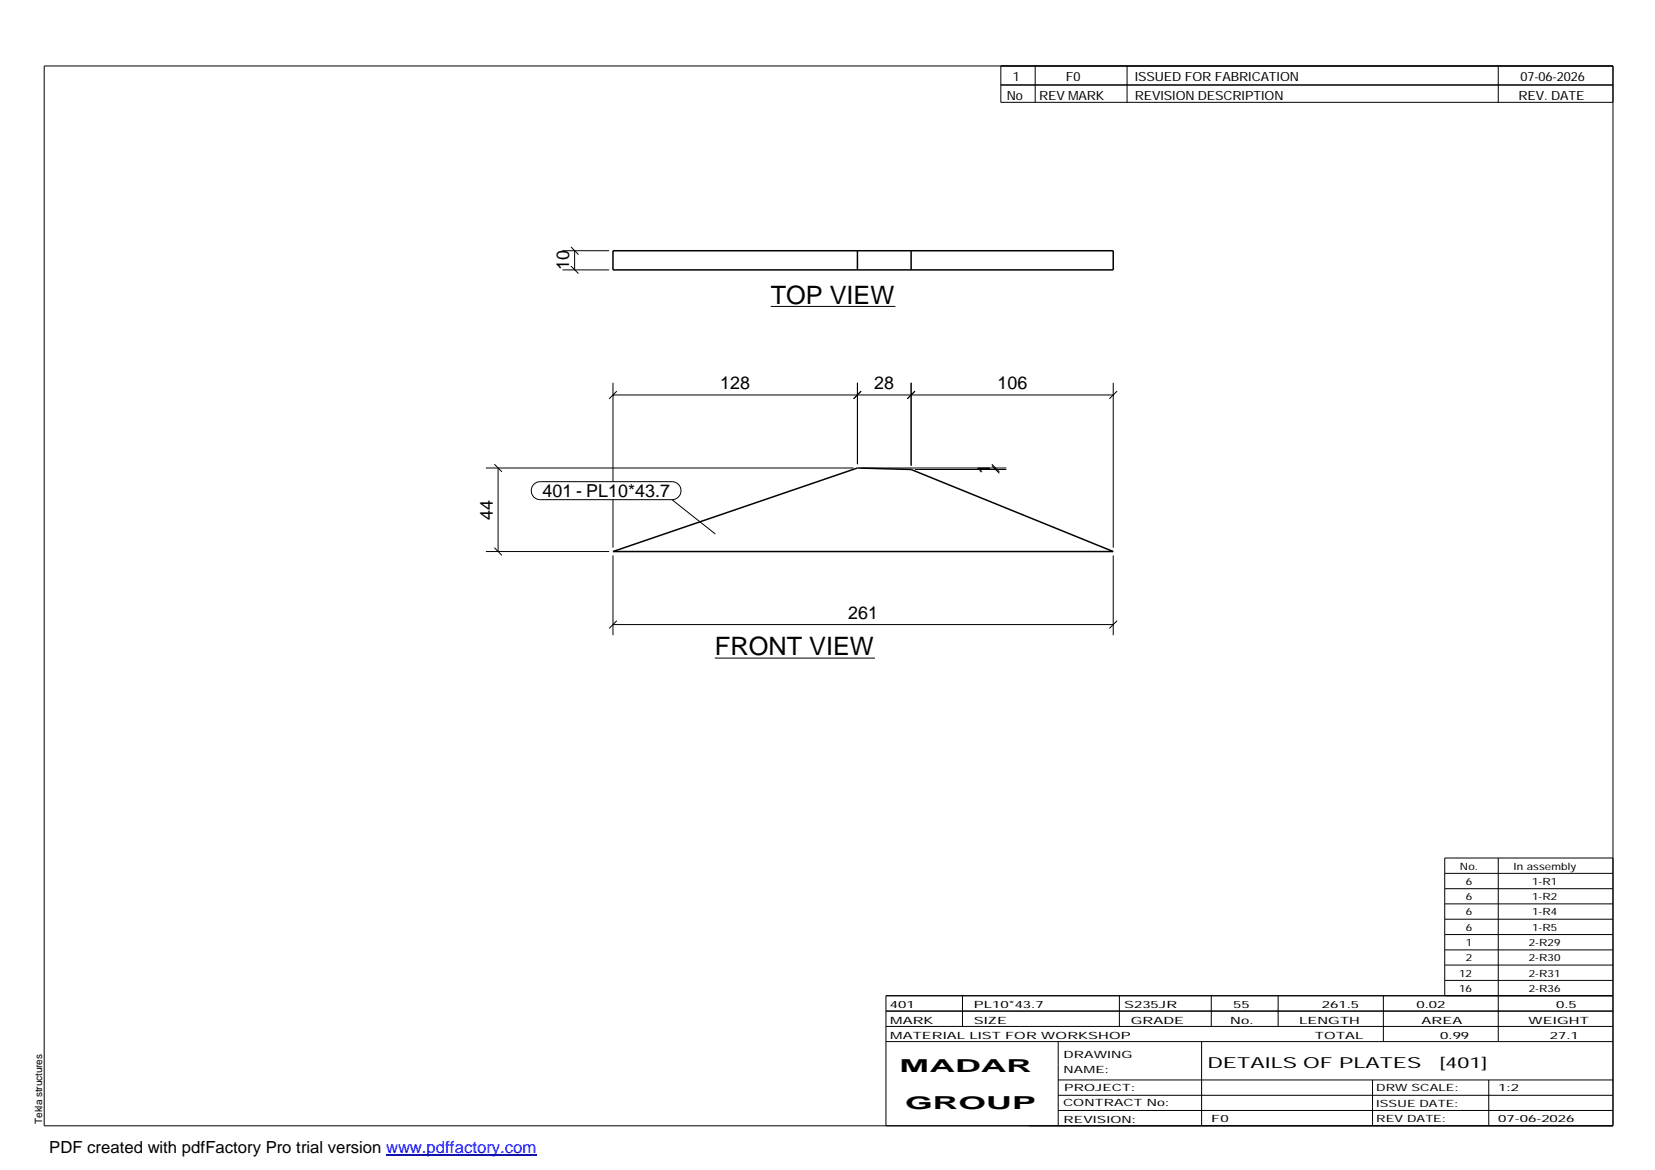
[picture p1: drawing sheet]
<svg xmlns="http://www.w3.org/2000/svg" width="420mm" height="297mm" viewBox="0 0 420 297" stroke-linecap="round" stroke-linejoin="round" font-family="sans-serif">
<path d="M155.6 63.7h127v4.8h-127zM217.7 63.7v4.8M231.3 63.7v4.8M155.6 140l62.1-21.2 13.6 .4 51.3 20.8z" fill="none" stroke="#000" stroke-width=".38"/>
<g fill="none" stroke="#000" stroke-width=".25">
<path d="M11.2 16.7h398.3v269.1h-398.3zM254.1 16.7v9.3h155.4M262.8 16.7v9.3M286.1 16.7v9.3M380.4 16.7v9.3M254.1 21.6h155.4M142.8 68.5h11.8M142.8 63.7h11.8M144.9 67.5l2 2M144.9 62.7l2 1.9M145.9 63.7v4.8M195.7 77.8h31.6"/>
<path d="M155.6 97.2v25.1M156.6 99.3l-2 1.9M217.7 97.2v20.6M218.6 99.3l-1.9 1.9M231.3 97.2v21M232.3 99.3l-2 1.9M282.6 97.2v41.9M283.6 99.3l-2 1.9M123.4 118.8h93.3M125.5 117.8l1.9 2M126.4 118.8v21.2M155.6 100.3h127"/>
<path d="M218.7 118.8h36.8M232.3 119.2h23.2M251.8 118.2l1.9 2M251.8 117.8l1.9 2M252.8 118.8v.4M125.5 139.1l1.9 1.9M135.5 123l.8-.5 .9-.2h33.4a2.29 2.29 0 0 1 2.3 2.3 2.29 2.29 0 0 1-2.3 2.3h-33.4a2.3 2.3 0 0 1-2.2-1.4 2.3 2.3 0 0 1 .5-2.5zM155.6 126.9v12.2M170.6 126.9l11 8.7M123.4 140h31.2M155.6 158.6h127M155.6 141v20.3"/>
<path d="M156.6 157.6l-2 1.9M282.6 141v20.3M283.6 157.6l-2 1.9M181.5 167.1h40.6M380.4 217.8v46.6M409.5 217.8h-42.7v35M366.8 221.7h42.7M366.8 225.6h42.7M366.8 229.5h42.7M366.8 233.4h42.7M366.8 237.3h42.7M224.9 256.7h184.6"/>
<path d="M244.3 252.8v7.8M284.2 252.8v7.8M307.5 252.8v7.8M324.5 252.8v7.8M351.2 252.8v11.6M366.8 241.2h42.7M366.8 245h42.7M366.8 248.9h42.7M409.5 252.8h-184.6v33M224.9 264.4h184.6M224.9 260.6h184.6M268.6 264.4v21.4"/>
<path d="M268.6 274.2h140.9M268.6 278.1h140.9M305.1 264.4v21.4M348.4 274.2v11.6M378 274.2v11.6M268.6 281.9h140.9"/>
</g>
<path d="M98 293.3h38.2" fill="none" stroke="#00f" stroke-width=".3"/>
<g font-size="6.4">
<text x="195.7" y="77.1">TOP VIEW</text>
<text x="181.5" y="166.4">FRONT VIEW</text>
</g>
<g font-size="4.5">
<text x="144.5" y="68.6" transform="rotate(-90 144.5 68.6)">10</text>
<text x="182.8" y="98.9">128</text>
<text x="222" y="98.9">28</text>
<text x="253.2" y="98.9">106</text>
<text x="251.4" y="120.3" transform="rotate(-90 251.4 120.3)">1</text>
<text x="125.1" y="131.9" transform="rotate(-90 125.1 131.9)">44</text>
<text x="137.7" y="126.3">401 - PL10*43.7</text>
<text x="215.3" y="157.2">261</text>
<text x="228.4" y="272.3">MADAR</text>
<text x="229.8" y="281.6">GROUP</text>
</g>
<text font-size="4.2" x="12.5" y="292.7">PDF created with pdfFactory Pro trial version www.pdffactory.com</text>
<g font-size="3.9">
<text x="306.5" y="271.3">DETAILS OF PLATES</text>
<text x="365.4" y="271.3">[401]</text>
</g>
<g font-size="3.2">
<text x="257.1" y="20.5">1</text>
<text x="270.6" y="20.5">F0</text>
<text x="288.1" y="20.5">ISSUED FOR FABRICATION</text>
<text x="386" y="20.5">07-06-2026</text>
<text x="255.6" y="25.5">No</text>
<text x="263.8" y="25.5">REV MARK</text>
<text x="288.1" y="25.5">REVISION DESCRIPTION</text>
<text x="385.5" y="25.5">REV. DATE</text>
</g>
<g font-size="2.5">
<text x="370.6" y="220.8">No.</text>
<text x="384.3" y="220.8">In assembly</text>
<text x="372.1" y="224.6">6</text>
<text x="389" y="224.6">1-R1</text>
<text x="372.1" y="228.5">6</text>
<text x="372.1" y="232.4">6</text>
<text x="389" y="228.5">1-R2</text>
<text x="389" y="232.4">1-R4</text>
<text x="372.1" y="236.3">6</text>
<text x="389" y="236.3">1-R5</text>
<text x="372.1" y="240.2">1</text>
<text x="372.1" y="244.1">2</text>
<text x="388.1" y="240.2">2-R29</text>
<text x="388.1" y="244.1">2-R30</text>
<text x="370.4" y="247.9">12</text>
<text x="370.4" y="251.8">16</text>
<text x="388.1" y="247.9">2-R31</text>
<text x="388.1" y="251.8">2-R36</text>
<text x="225.9" y="255.9">401</text>
<text x="247.3" y="255.9">PL10*43.7</text>
<text x="285.4" y="255.9">S235JR</text>
<text x="313.1" y="255.9">55</text>
<text x="335.6" y="255.9">261.5</text>
<text x="359.6" y="255.9">0.02</text>
<text x="395.1" y="255.9">0.5</text>
<text x="226" y="263.7">MATERIAL LIST FOR WORKSHOP</text>
<text x="226" y="259.9">MARK</text>
<text x="247.2" y="259.9">SIZE</text>
<text x="287.1" y="259.9">GRADE</text>
<text x="312.3" y="259.9">No.</text>
<text x="329.8" y="259.9">LENGTH</text>
<text x="333.8" y="263.7">TOTAL</text>
<text x="360.9" y="259.9">AREA</text>
<text x="365.6" y="263.7">0.99</text>
<text x="388.1" y="259.9">WEIGHT</text>
<text x="393.4" y="263.7">27.1</text>
<text x="270" y="268.5">DRAWING</text>
<text x="270" y="272.5">NAME:</text>
<text x="269.9" y="280.9">CONTRACT No:</text>
<text x="270.2" y="277">PROJECT:</text>
<text x="349.4" y="277.1">DRW SCALE:</text>
<text x="349.4" y="281">ISSUE DATE:</text>
<text x="380.4" y="277.1">1:2</text>
<text x="10.7" y="285.4" transform="rotate(-90 10.7 285.4)">Tekla structures</text>
<text x="270" y="285">REVISION:</text>
<text x="307.5" y="284.8">F0</text>
<text x="349.4" y="284.8">REV DATE:</text>
<text x="380.4" y="284.8">07-06-2026</text>
</g>
</svg>
